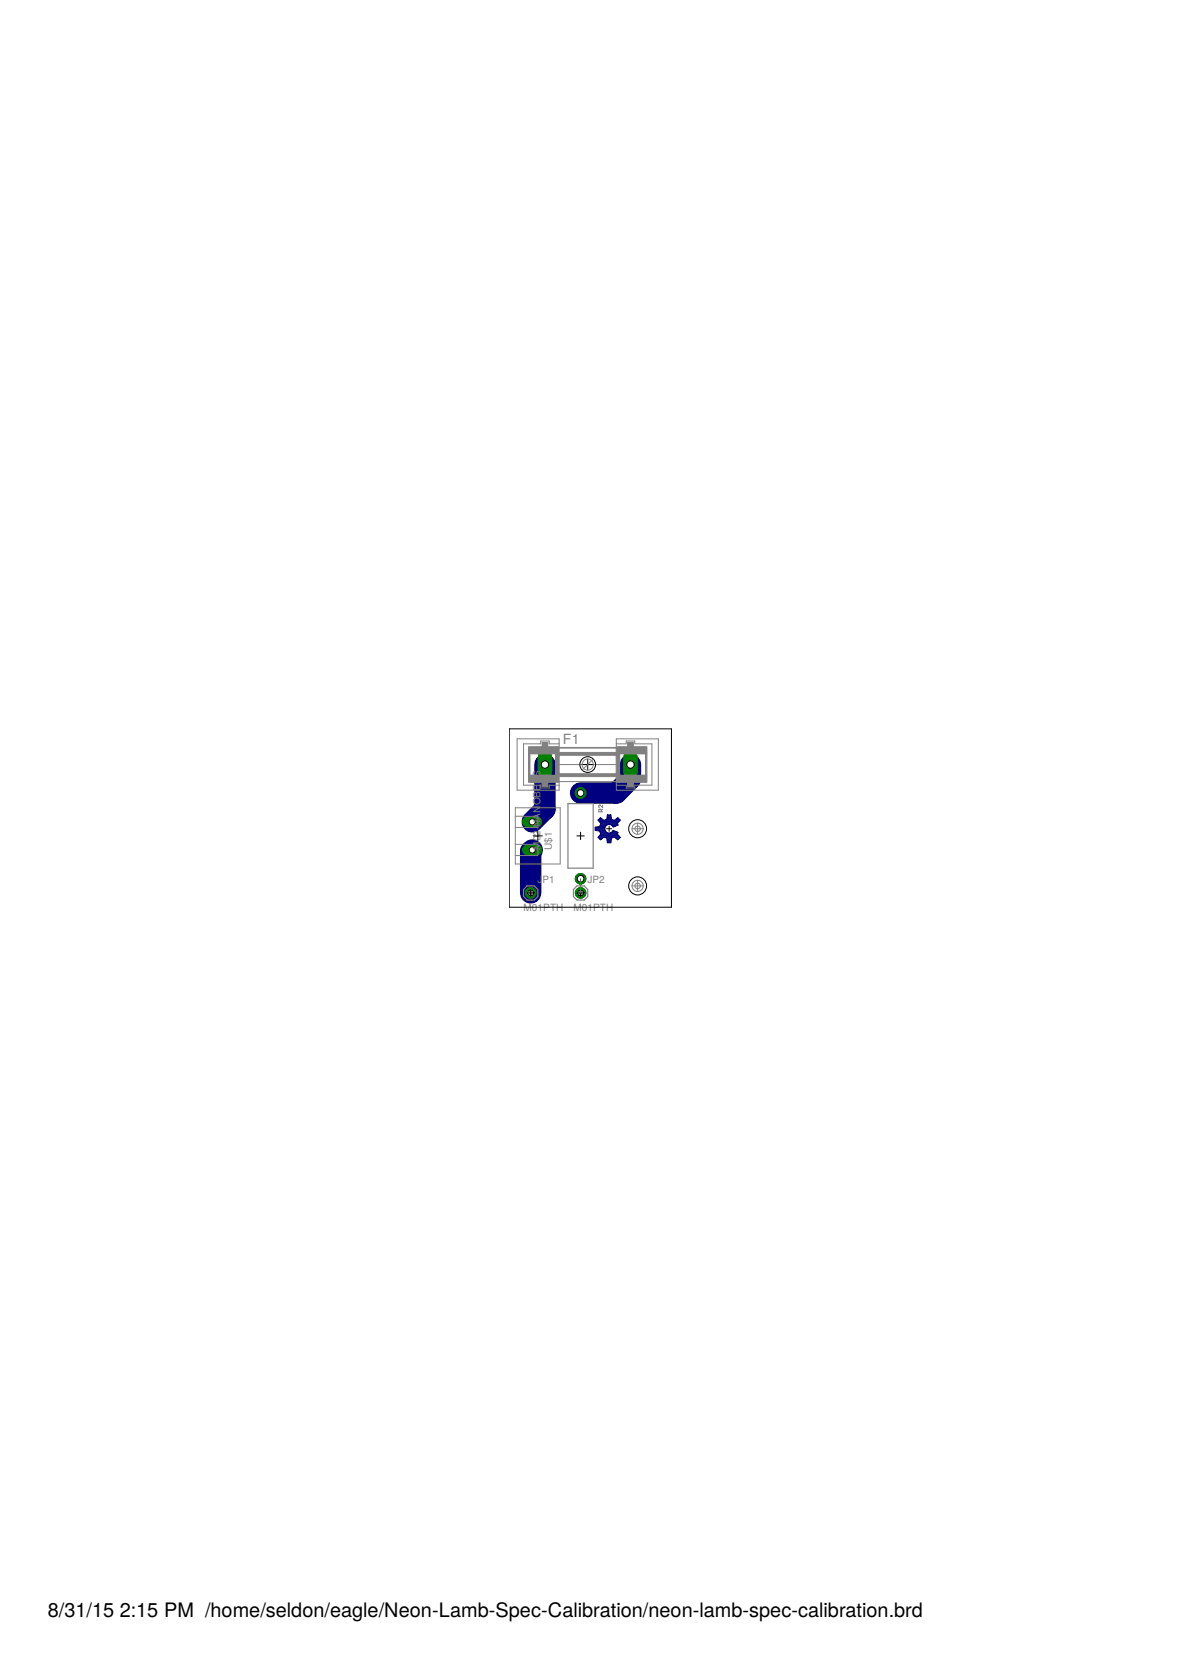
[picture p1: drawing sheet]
<svg xmlns="http://www.w3.org/2000/svg" width="210mm" height="297mm" viewBox="0 0 210 297" stroke-linecap="round" stroke-linejoin="round" font-family="sans-serif">
<g fill="none" stroke="#000080" stroke-width=".18">
<path d="M105.8 147.6h1.7M105.8 147.4h1.7M105.8 147.3h1.7M105.8 147.2h1.7M105.8 147.1h1.7M106.3 147.7h1.3M106.3 145.8l.4-.4 .7 .5 .5-.3v-.8h.7v.8l.6 .3 .6-.5 .4 .4-.5 .6 .2 .3-.9 .3a.78 .78 0 0 0-.7-.5 .78 .78 0 0 0-.7 .5M106.3 145.8l.5 .6-.2 .5-.8 .1v.6l.8 .1 .2 .5-.5 .7M106.3 148.8h1M106.3 147h1.3M106.3 145.8h1M106.4 148.7h3.7"/>
<path d="M106.4 145.9h3.7M106.4 149h.7M106.4 145.7h.7M106.5 148.6h3.5M106.5 146h3.5M106.5 149.1h.5M106.5 145.5h.5M106.6 146.1h3.3M106.6 148.5h3.3M106.6 147.8h1M106.6 146.9h1.1M106.6 149.2h.2"/>
<path d="M106.6 145.4h.2M106.7 147.9h1.1M106.7 146.7h1.1M106.7 148.4h3.1M106.7 146.3h3.1M106.7 148h1.2M106.7 146.6h1.2M106.8 148.1h2.9M106.8 146.5h2.9M106.8 146.4h2.9M106.8 148.3h2.9M107.5 147.4v.2"/>
<path d="M107.5 148.8h1.5M107.5 145.8h1.5M107.5 147.6a.78 .78 0 0 0 .7 .5 .78 .78 0 0 0 .8-.5l.9 .4-.2 .2 .5 .7-.4 .4-.6-.5-.6 .2v.8h-.7v-.8l-.5-.2-.7 .5-.4-.4M107.6 147l-.1 .4M107.8 149h.9M107.8 145.7h.9M107.9 149.2h.7M107.9 149.1h.7M107.9 145.5h.7M107.9 145.4h.7M107.9 149.3h.7M107.9 145.3h.7"/>
<path d="M107.9 149.6h.7M107.9 149.4h.7M107.9 145.2h.7M107.9 145.1h.7M107.9 149.7h.7M107.9 144.9h.7M108.6 146.6h1.2M108.6 148h1.2M108.8 146.7h.9M108.8 147.9h.9M108.9 147.8h.5M108.9 146.9h.5"/>
<path d="M108.9 147.7h.2M108.9 147h.2M109.3 148.8h.9M109.3 145.8h.9M109.4 149h.7M109.4 145.7h.7M109.6 149.1h.4M109.6 145.5h.4M109.7 149.2h.2M109.7 145.4h.2"/>
</g>
<path d="M96.9 135.9v7.9l-2.3 2.3M112.1 135.9v2.5l-2.6 2.6h-6.3M94.6 151.1l-.3 .3v7.3" fill="none" stroke="#000080" stroke-width="3.8"/>
<path d="M93.7 151.1h1.8" fill="none" stroke="#008000" stroke-width="1.8"/>
<circle cx="94.6" cy="151.1" r=".55" fill="#fff" stroke="#000" stroke-width=".18"/>
<path d="M93.7 146.1h1.8" fill="none" stroke="#008000" stroke-width="1.8"/>
<circle cx="94.6" cy="146.1" r=".55" fill="#fff" stroke="#000" stroke-width=".18"/>
<circle cx="103.2" cy="158.7" r=".93" fill="#008000" stroke="#008000" stroke-width=".18"/>
<circle cx="103.2" cy="158.7" r=".51" fill="#fff" stroke="#000" stroke-width=".18"/>
<circle cx="94.3" cy="158.7" r=".93" fill="#008000" stroke="#008000" stroke-width=".18"/>
<circle cx="94.3" cy="158.7" r=".51" fill="#fff" stroke="#000" stroke-width=".18"/>
<circle cx="103.2" cy="141" r=".93" fill="#008000" stroke="#008000" stroke-width=".18"/>
<circle cx="103.2" cy="141" r=".59" fill="#fff" stroke="#000" stroke-width=".18"/>
<circle cx="103.2" cy="156.2" r=".93" fill="#008000" stroke="#008000" stroke-width=".18"/>
<circle cx="103.2" cy="156.2" r=".59" fill="#fff" stroke="#000" stroke-width=".18"/>
<path d="M96.9 134.6v2.6" fill="none" stroke="#008000" stroke-width="2.5"/>
<circle cx="96.9" cy="135.9" r=".66" fill="#fff" stroke="#000" stroke-width=".18"/>
<path d="M112.1 134.6v2.6" fill="none" stroke="#008000" stroke-width="2.5"/>
<circle cx="112.1" cy="135.9" r=".66" fill="#fff" stroke="#000" stroke-width=".18"/>
<path d="M93.7 151.1h1.8" fill="none" stroke="#008000" stroke-width="1.8"/>
<circle cx="94.6" cy="151.1" r=".55" fill="#fff" stroke="#000" stroke-width=".18"/>
<path d="M93.7 146.1h1.8" fill="none" stroke="#008000" stroke-width="1.8"/>
<circle cx="94.6" cy="146.1" r=".55" fill="#fff" stroke="#000" stroke-width=".18"/>
<circle cx="103.2" cy="158.7" r=".93" fill="#008000" stroke="#008000" stroke-width=".18"/>
<circle cx="103.2" cy="158.7" r=".51" fill="#fff" stroke="#000" stroke-width=".18"/>
<circle cx="94.3" cy="158.7" r=".93" fill="#008000" stroke="#008000" stroke-width=".18"/>
<circle cx="94.3" cy="158.7" r=".51" fill="#fff" stroke="#000" stroke-width=".18"/>
<circle cx="103.2" cy="141" r=".93" fill="#008000" stroke="#008000" stroke-width=".18"/>
<circle cx="103.2" cy="141" r=".59" fill="#fff" stroke="#000" stroke-width=".18"/>
<circle cx="103.2" cy="156.2" r=".93" fill="#008000" stroke="#008000" stroke-width=".18"/>
<circle cx="103.2" cy="156.2" r=".59" fill="#fff" stroke="#000" stroke-width=".18"/>
<path d="M96.9 134.6v2.6" fill="none" stroke="#008000" stroke-width="2.5"/>
<circle cx="96.9" cy="135.9" r=".66" fill="#fff" stroke="#000" stroke-width=".18"/>
<path d="M112.1 134.6v2.6" fill="none" stroke="#008000" stroke-width="2.5"/>
<circle cx="112.1" cy="135.9" r=".66" fill="#fff" stroke="#000" stroke-width=".18"/>
<g fill="none" stroke="#808080" stroke-width=".18">
<path d="M91.9 131.3h7.5v1.6h10.1v-1.6h7.5v9.2h-7.5v-1.6h-10.1v1.6h-7.5zM99.3 135.9h10.4M99.4 133h10.1M99.4 132.2h-1.8v-.5h-1.5v.5h-3.1v7.4h3.1v.5h1.5v-.5h1.8M105.5 134.9l-2.1 2M109.5 132.2h1.8v-.5h1.5v.5h3.1v7.4h-3.1v.5h-1.5v-.5h-1.8M91.6 143.6h8v10h-8zM91.6 150.1h4v2h-4M91.6 145.1h4v2h-4M106.9 144.3v-.3l-.4-.2-.1 .5h.7M107.1 143.1v.5l-.6-.5-.1 .1 .1 .4M107.1 143.8l-.2 .3"/>
<path d="M112.3 157.5h2M112.3 147.3h2M113.3 146.3v2M113.3 156.5v2"/>
<circle cx="104.5" cy="135.9" r=".99"/>
<circle cx="113.3" cy="147.3" r=".99"/>
<circle cx="113.3" cy="157.5" r=".99"/>
<circle cx="113.3" cy="157.5" r=".49"/>
<circle cx="113.3" cy="147.3" r=".49"/>
</g>
<path d="M93.7 157.5h1.3l.6 .6v1.3l-.6 .6h-1.3l-.7-.6v-1.3zM100.9 142.9h4.5v11.4h-4.5zM101.9 158.1l.7-.6h1.2l.7 .6v1.3l-.7 .6h-1.2l-.7-.6z" fill="none" stroke="#808080" stroke-width=".21"/>
<g fill="#808080" stroke="#808080" stroke-width=".18">
<path d="M99.4 133.8h10.1v.5h-10.1z"/>
<path d="M99.4 137.5h10.1v.5h-10.1z"/>
<path d="M109.5 137.4h.7v1.7h-.7z"/>
<path d="M109.5 132.7h.7v1.7h-.7z"/>
<path d="M114.7 133.9h.3v4h-.3z"/>
<path d="M110.2 132.7h4.8v1.2h-4.8z"/>
<path d="M110.2 137.9h4.8v1.2h-4.8z"/>
<path d="M111.5 139.1h1.1v.7h-1.1z"/>
<path d="M111.5 132h1.1v.7h-1.1z"/>
<path d="M98.7 132.7h.7v1.7h-.7z"/>
<path d="M98.7 137.4h.7v1.7h-.7z"/>
<path d="M93.9 137.9h4.9v1.2h-4.9z"/>
<path d="M93.9 133.9h.3v4h-.3z"/>
<path d="M93.9 132.7h4.9v1.2h-4.9z"/>
<path d="M96.4 132h1v.7h-1z"/>
<path d="M96.4 139.1h1v.7h-1z"/>
<path d="M110.2 137.8h1v.1h-1z"/>
<path d="M110.2 133.9h1v.1h-1z"/>
<path d="M112.9 133.9h1.8v.1h-1.8z"/>
<path d="M112.9 137.8h1.8v.1h-1.8z"/>
<path d="M94.2 133.9h1.8v.1h-1.8z"/>
<path d="M97.7 133.9h1v.1h-1z"/>
<path d="M97.7 137.8h1v.1h-1z"/>
<path d="M94.2 137.8h1.8v.1h-1.8z"/>
<path d="M102.9 158.5h.5v.5h-.5z"/>
<path d="M94.1 158.5h.5v.5h-.5z"/>
<path d="M109.5 134.4h.7v3h-.7z"/>
<path d="M111.2 133.9h1.7v.1h-1.7z"/>
<path d="M111.2 137.8h1.7v.1h-1.7z"/>
<path d="M98.7 134.4h.7v3h-.7z"/>
<path d="M96 137.8h1.7v.1h-1.7z"/>
<path d="M96 133.9h1.7v.1h-1.7z"/>
</g>
<g fill="none" stroke="#000" stroke-width=".18">
<path d="M90.5 129.6h28.8v31.7h-28.8zM103.4 135.9h2.1M104.5 134.9v2M93.6 158.7h1.4M94.3 158v1.4M94.8 148.6h1.6M95.6 147.8v1.6M102.5 158.7h1.4M102.5 148.6h1.3M103.2 147.9v1.3M103.2 158v1.4M107.8 147.3h.9"/>
<path d="M108.3 146.9v.9"/>
<circle cx="104.5" cy="135.9" r="1.4"/>
<circle cx="113.3" cy="147.3" r="1.6"/>
<circle cx="113.3" cy="157.5" r="1.6"/>
</g>
<path d="M103.2 156.2v2.5" fill="none" stroke="#808000" stroke-width=".18"/>
<g font-size="3.5">
<text x="8.5" y="287.5">8/31/15</text>
<text x="21.3" y="287.5">2:15 PM /home/seldon/eagle/Neon-Lamb-Spec-Calibration/neon-lamb-spec-calibration.brd</text>
</g>
<text font-size="2.5" fill="#808080" x="100.1" y="132.3">F1</text>
<g font-size="1.8" fill="#808080">
<text x="96.1" y="143.2" transform="rotate(-90 96.1 143.2)">OBE</text>
<text x="96.1" y="139.4" transform="rotate(-90 96.1 139.4)">ES</text>
<text x="96.1" y="151.1" transform="rotate(-90 96.1 151.1)">M02-NAN</text>
<text x="98.1" y="151.1" transform="rotate(-90 98.1 151.1)">U$1</text>
<text x="93.1" y="161.9">M01PTH</text>
<text x="95.5" y="156.9">JP1</text>
<text x="101.9" y="161.9">M01PTH</text>
<text x="104.4" y="156.9">JP2</text>
</g>
</svg>
